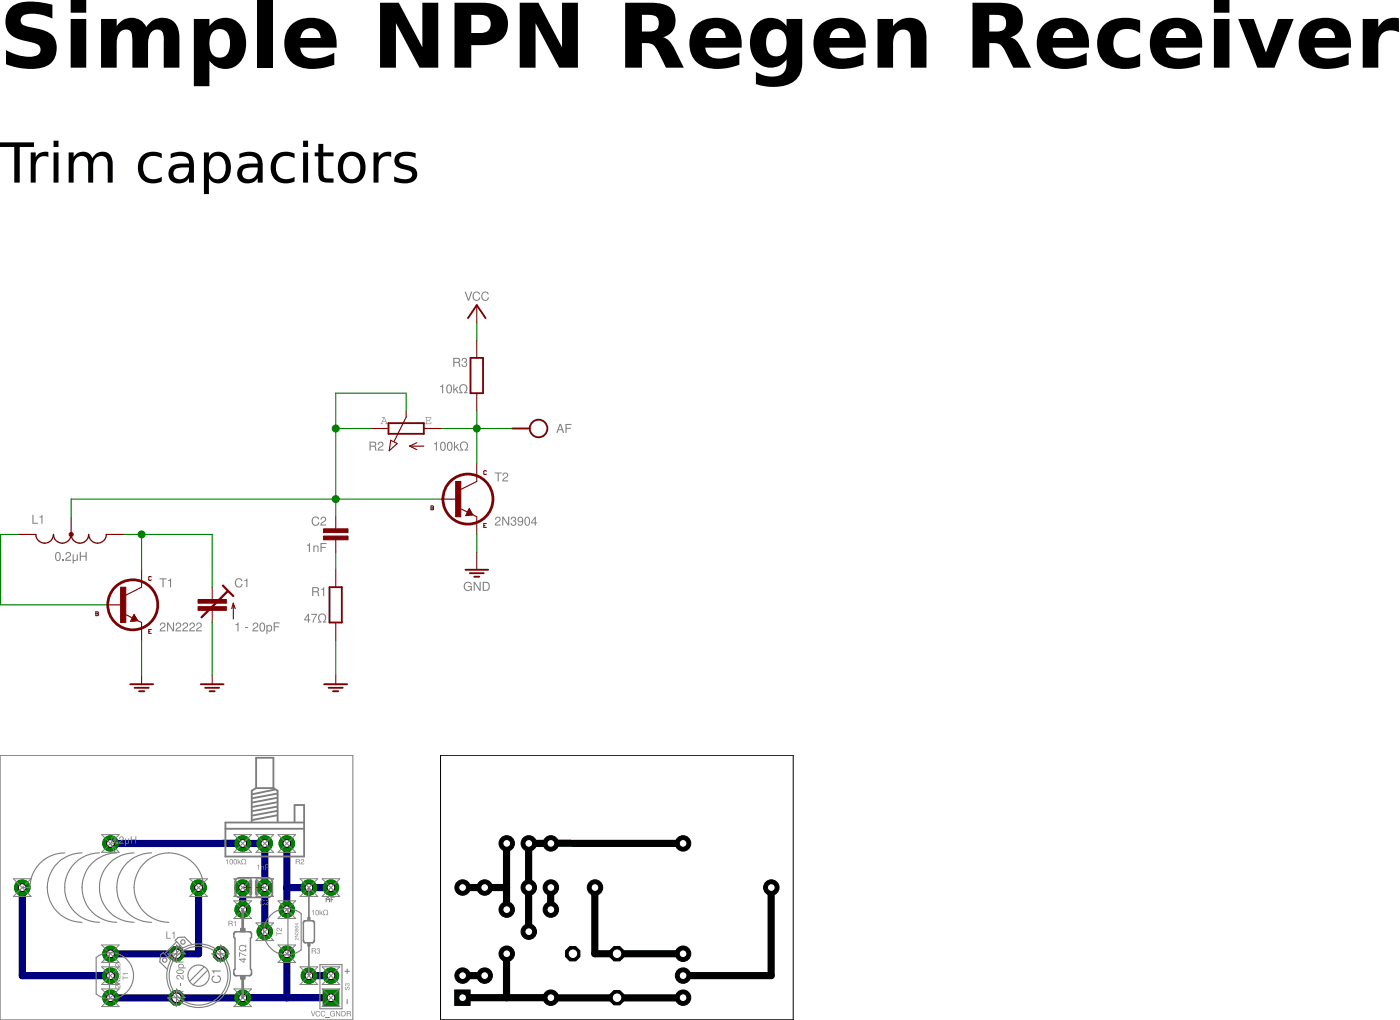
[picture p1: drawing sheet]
<?xml version="1.0" encoding="utf-8"?>
<!DOCTYPE eagle SYSTEM "eagle.dtd">
<eagle version="7.2.0">
<drawing>
<settings>
<setting alwaysvectorfont="no"/>
<setting verticaltext="up"/>
</settings>
<grid distance="0.05" unitdist="inch" unit="inch" style="lines" multiple="2" display="yes" altdistance="4" altunitdist="inch" altunit="inch"/>
<schematic xreflabel="%F%N/%S" xrefpart="/%S.%C%R">
<libraries>
<library name="t">
<symbols>
<symbol name="NPN">
<wire x1="2.54" y1="2.54" x2="0.0635" y2="1.30175" width="0.1524" layer="94"/>
<wire x1="1.4605" y1="-1.36525" x2="1.9685" y2="-2.25425" width="0.1524" layer="94"/>
<wire x1="1.9685" y1="-2.25425" x2="0.9525" y2="-2.38125" width="0.1524" layer="94"/>
<wire x1="0.9525" y1="-2.38125" x2="1.4605" y2="-1.36525" width="0.1524" layer="94"/>
<wire x1="2.54" y1="-2.54" x2="1.9685" y2="-2.25425" width="0.1524" layer="94"/>
<wire x1="1.9685" y1="-2.25425" x2="0.308" y2="-1.424" width="0.1524" layer="94"/>
<wire x1="1.2065" y1="-2.25425" x2="1.778" y2="-2.19075" width="0.3048" layer="94"/>
<wire x1="1.778" y1="-2.19075" x2="1.4605" y2="-1.61925" width="0.3048" layer="94"/>
<wire x1="1.4605" y1="-1.61925" x2="1.2065" y2="-2.12725" width="0.254" layer="94"/>
<wire x1="1.2065" y1="-2.12725" x2="1.5875" y2="-2.12725" width="0.254" layer="94"/>
<wire x1="1.5875" y1="-2.12725" x2="1.4605" y2="-1.87325" width="0.254" layer="94"/>
<text x="5.08" y="2.54" size="1.27" layer="95" ratio="10">&gt;NAME</text>
<text x="5.08" y="-2.54" size="1.27" layer="96" ratio="10" align="top-left">&gt;VALUE</text>
<rectangle x1="-0.508" y1="-2.54" x2="0.254" y2="2.54" layer="94"/>
<pin name="B" x="-2.54" y="0" visible="off" length="short" direction="pas" swaplevel="1"/>
<pin name="E" x="2.54" y="-5.08" visible="off" length="short" direction="pas" swaplevel="3" rot="R90"/>
<pin name="C" x="2.54" y="5.08" visible="off" length="short" direction="pas" swaplevel="2" rot="R270"/>
<circle x="1.27" y="0" radius="3.5921" width="0.381" layer="94"/>
<text x="3.81" y="-3.81" size="0.6096" layer="94" font="vector" align="center">E</text>
<text x="3.81" y="3.81" size="0.6096" layer="94" font="vector" align="center">C</text>
<text x="-3.81" y="-1.27" size="0.6096" layer="94" font="vector" align="center">B</text>
</symbol>
</symbols>
<devicesets>
<deviceset name="2N2222" prefix="T">
<gates>
<gate name="G$1" symbol="NPN" x="-2.54" y="0"/>
</gates>
<devices>
<device name="" package="TO92">
<connects>
<connect gate="G$1" pin="B" pad="2"/>
<connect gate="G$1" pin="C" pad="1"/>
<connect gate="G$1" pin="E" pad="3"/>
</connects>
<technologies>
<technology name=""/>
</technologies>
</device>
<device name="-A" package="TO92-A">
<connects>
<connect gate="G$1" pin="B" pad="2"/>
<connect gate="G$1" pin="C" pad="1"/>
<connect gate="G$1" pin="E" pad="3"/>
</connects>
<technologies>
<technology name=""/>
</technologies>
</device>
</devices>
</deviceset>
<deviceset name="2N3904" prefix="T">
<gates>
<gate name="1" symbol="NPN" x="-2.54" y="0"/>
</gates>
<devices>
<device name="EBC" package="TO92-EBC">
<connects>
<connect gate="1" pin="B" pad="B"/>
<connect gate="1" pin="C" pad="C"/>
<connect gate="1" pin="E" pad="E"/>
</connects>
<technologies>
<technology name=""/>
</technologies>
</device>
<device name="-A" package="TO92-EBC-A">
<connects>
<connect gate="1" pin="B" pad="B"/>
<connect gate="1" pin="C" pad="C"/>
<connect gate="1" pin="E" pad="E"/>
</connects>
<technologies>
<technology name=""/>
</technologies>
</device>
</devices>
</deviceset>
</devicesets>
</library>
<library name="l">
<symbols>
<symbol name="L-H-TAPM">
<wire x1="-2.54" y1="0" x2="-1.27" y2="-1.27" width="0.1778" layer="94" curve="90"/>
<wire x1="-2.54" y1="0" x2="-3.81" y2="-1.27" width="0.1778" layer="94" curve="-90"/>
<wire x1="-5.08" y1="0" x2="-3.81" y2="-1.27" width="0.1778" layer="94" curve="90"/>
<text x="-5.715" y="1.524" size="1.27" layer="95">&gt;NAME</text>
<pin name="2" x="7.62" y="0" visible="off" length="short" direction="pas" swaplevel="1" rot="R180"/>
<pin name="T" x="0" y="2.54" visible="off" length="short" direction="pas" rot="R270"/>
<circle x="0" y="0" radius="0.283978125" width="0.127" layer="94"/>
<wire x1="5.08" y1="0" x2="3.81" y2="-1.27" width="0.1778" layer="94" curve="-90"/>
<wire x1="2.54" y1="0" x2="3.81" y2="-1.27" width="0.1778" layer="94" curve="90"/>
<wire x1="2.54" y1="0" x2="1.27" y2="-1.27" width="0.1778" layer="94" curve="-90"/>
<wire x1="0" y1="0" x2="1.27" y2="-1.27" width="0.1778" layer="94" curve="90"/>
<wire x1="0" y1="0" x2="-1.27" y2="-1.27" width="0.1778" layer="94" curve="-90"/>
<text x="0" y="-2.54" size="1.27" layer="96" align="top-center">&gt;VALUE</text>
<pin name="3" x="-7.62" y="0" visible="off" length="short" direction="pas" swaplevel="1"/>
<circle x="0" y="0" radius="0.127" width="0.254" layer="94"/>
</symbol>
</symbols>
<devicesets>
<deviceset name="L-H-TAPM" prefix="L" uservalue="yes">
<gates>
<gate name="G$1" symbol="L-H-TAPM" x="0" y="0" addlevel="always"/>
</gates>
<devices>
<device name="-08/20V" package="L-08/20V-TAPM">
<connects>
<connect gate="G$1" pin="2" pad="2"/>
<connect gate="G$1" pin="3" pad="1"/>
<connect gate="G$1" pin="T" pad="T"/>
</connects>
<technologies>
<technology name=""/>
</technologies>
</device>
<device name="-10/10V" package="L-10/10V-TAPM">
<connects>
<connect gate="G$1" pin="2" pad="1"/>
<connect gate="G$1" pin="3" pad="2"/>
<connect gate="G$1" pin="T" pad="T"/>
</connects>
<technologies>
<technology name=""/>
</technologies>
</device>
</devices>
</deviceset>
</devicesets>
</library>
<library name="pad">
<symbols>
<symbol name="GND">
<wire x1="-1.651" y1="-1.27" x2="0" y2="-1.27" width="0.254" layer="94"/>
<pin name="GND" x="0" y="0" visible="off" length="point" direction="sup" rot="R270"/>
<wire x1="0" y1="-1.27" x2="1.651" y2="-1.27" width="0.254" layer="94"/>
<wire x1="-1.016" y1="-1.778" x2="1.016" y2="-1.778" width="0.254" layer="94"/>
<wire x1="-0.381" y1="-2.286" x2="0.381" y2="-2.286" width="0.254" layer="94"/>
<wire x1="0" y1="-1.27" x2="0" y2="0" width="0.1524" layer="94"/>
</symbol>
<symbol name="VCC2">
<wire x1="1.27" y1="0.635" x2="0" y2="2.54" width="0.254" layer="94"/>
<wire x1="0" y1="2.54" x2="-1.27" y2="0.635" width="0.254" layer="94"/>
<text x="0" y="3.175" size="1.27" layer="95" align="bottom-center">VCC</text>
<pin name="VCC" x="0" y="0" visible="off" length="short" direction="sup" rot="R90"/>
</symbol>
<symbol name="GND2">
<wire x1="-1.651" y1="-2.54" x2="1.651" y2="-2.54" width="0.254" layer="94"/>
<text x="0" y="-4.318" size="1.27" layer="95" align="top-center">GND</text>
<pin name="GND" x="0" y="0" visible="off" length="short" direction="sup" rot="R270"/>
<wire x1="-1.016" y1="-3.048" x2="1.016" y2="-3.048" width="0.254" layer="94"/>
<wire x1="-0.381" y1="-3.556" x2="0.381" y2="-3.556" width="0.254" layer="94"/>
</symbol>
<symbol name="HPORT">
<pin name="P$1" x="0" y="0" visible="off" length="point" direction="pas"/>
<wire x1="0" y1="0" x2="-2.54" y2="0" width="0.254" layer="94"/>
<circle x="-3.81" y="0" radius="1.27" width="0.254" layer="94"/>
<text x="-6.35" y="0" size="1.27" layer="95" align="center-right">&gt;NAME</text>
</symbol>
</symbols>
<devicesets>
<deviceset name="GND" prefix="S">
<gates>
<gate name="1" symbol="GND" x="0" y="0"/>
</gates>
<devices>
<device name="">
<technologies>
<technology name=""/>
</technologies>
</device>
</devices>
</deviceset>
<deviceset name="VCC_GND" prefix="S">
<gates>
<gate name="1" symbol="VCC2" x="0" y="2.54"/>
<gate name="2" symbol="GND2" x="0" y="-2.54"/>
</gates>
<devices>
<device name="R" package="SPAD+-">
<connects>
<connect gate="1" pin="VCC" pad="2"/>
<connect gate="2" pin="GND" pad="1"/>
</connects>
<technologies>
<technology name=""/>
</technologies>
</device>
<device name="L" package="SPAD-+">
<connects>
<connect gate="1" pin="VCC" pad="2"/>
<connect gate="2" pin="GND" pad="1"/>
</connects>
<technologies>
<technology name=""/>
</technologies>
</device>
<device name="PWR-L" package="PWR-L">
<connects>
<connect gate="1" pin="VCC" pad="2"/>
<connect gate="2" pin="GND" pad="1"/>
</connects>
<technologies>
<technology name=""/>
</technologies>
</device>
<device name="PWR-R" package="PWR-R">
<connects>
<connect gate="1" pin="VCC" pad="2"/>
<connect gate="2" pin="GND" pad="1"/>
</connects>
<technologies>
<technology name=""/>
</technologies>
</device>
</devices>
</deviceset>
<deviceset name="HPORT" prefix="J">
<gates>
<gate name="1" symbol="HPORT" x="0" y="0"/>
</gates>
<devices>
<device name="" package="SPAD">
<connects>
<connect gate="1" pin="P$1" pad="1"/>
</connects>
<technologies>
<technology name=""/>
</technologies>
</device>
</devices>
</deviceset>
</devicesets>
</library>
<library name="cap-trim">
<symbols>
<symbol name="CAP-TRIM">
<wire x1="0" y1="-2.54" x2="0" y2="-0.762" width="0.1524" layer="94"/>
<wire x1="0" y1="2.54" x2="0" y2="0.762" width="0.1524" layer="94"/>
<wire x1="1.524" y1="-1.778" x2="-2.286" y2="2.032" width="0.3048" layer="94"/>
<wire x1="-3.048" y1="1.27" x2="-2.286" y2="2.032" width="0.3048" layer="94"/>
<wire x1="-2.286" y1="2.032" x2="-1.524" y2="2.794" width="0.3048" layer="94"/>
<wire x1="-3.048" y1="-2.032" x2="-3.048" y2="0.254" width="0.1524" layer="94"/>
<wire x1="-3.048" y1="0.254" x2="-3.302" y2="-0.508" width="0.1524" layer="94"/>
<wire x1="-3.048" y1="0.254" x2="-2.794" y2="-0.508" width="0.1524" layer="94"/>
<text x="-3.175" y="2.54" size="1.27" layer="95" align="bottom-right">&gt;NAME</text>
<text x="-3.175" y="-2.54" size="1.27" layer="96" align="top-right">&gt;VALUE</text>
<rectangle x1="-2.032" y1="-0.762" x2="2.032" y2="-0.254" layer="94"/>
<rectangle x1="-2.032" y1="0.254" x2="2.032" y2="0.762" layer="94"/>
<pin name="E" x="0" y="2.54" visible="off" length="point" direction="pas" swaplevel="1" rot="R90"/>
<pin name="A" x="0" y="-2.54" visible="off" length="point" direction="pas" swaplevel="1" rot="R270"/>
</symbol>
</symbols>
<devicesets>
<deviceset name="C-TR-PH20127" prefix="C" uservalue="yes">
<gates>
<gate name="1" symbol="CAP-TRIM" x="0" y="0"/>
</gates>
<devices>
<device name="S" package="TRIM808">
<connects>
<connect gate="1" pin="A" pad="2"/>
<connect gate="1" pin="E" pad="1 3"/>
</connects>
<technologies>
<technology name=""/>
</technologies>
</device>
<device name="-45" package="TRIM808-45">
<connects>
<connect gate="1" pin="A" pad="2"/>
<connect gate="1" pin="E" pad="1 3"/>
</connects>
<technologies>
<technology name=""/>
</technologies>
</device>
<device name="-45-2P12" package="TRIM808-45">
<connects>
<connect gate="1" pin="A" pad="2"/>
<connect gate="1" pin="E" pad="1"/>
</connects>
<technologies>
<technology name=""/>
</technologies>
</device>
<device name="-45-2P21" package="TRIM808-45">
<connects>
<connect gate="1" pin="A" pad="1"/>
<connect gate="1" pin="E" pad="2"/>
</connects>
<technologies>
<technology name=""/>
</technologies>
</device>
<device name="-45-2P23" package="TRIM808-45">
<connects>
<connect gate="1" pin="A" pad="3"/>
<connect gate="1" pin="E" pad="2"/>
</connects>
<technologies>
<technology name=""/>
</technologies>
</device>
<device name="-45-2P32" package="TRIM808-45">
<connects>
<connect gate="1" pin="A" pad="3"/>
<connect gate="1" pin="E" pad="2"/>
</connects>
<technologies>
<technology name=""/>
</technologies>
</device>
<device name="GFX" package="TRIM808-GFX">
<connects>
<connect gate="1" pin="A" pad="1 3"/>
<connect gate="1" pin="E" pad="2"/>
</connects>
<technologies>
<technology name=""/>
</technologies>
</device>
<device name="GFX45" package="TRIM808-GFX45">
<connects>
<connect gate="1" pin="A" pad="1 3"/>
<connect gate="1" pin="E" pad="2"/>
</connects>
<technologies>
<technology name=""/>
</technologies>
</device>
<device name="" package="TRIM-2222-808">
<connects>
<connect gate="1" pin="A" pad="1 3"/>
<connect gate="1" pin="E" pad="2" route="any"/>
</connects>
<technologies>
<technology name=""/>
</technologies>
</device>
<device name="2222-808-2PIN" package="TRIM-2222-808">
<connects>
<connect gate="1" pin="A" pad="1"/>
<connect gate="1" pin="E" pad="2"/>
</connects>
<technologies>
<technology name=""/>
</technologies>
</device>
<device name="2222-808-2PINB" package="TRIM-2222-808">
<connects>
<connect gate="1" pin="A" pad="3"/>
<connect gate="1" pin="E" pad="2"/>
</connects>
<technologies>
<technology name=""/>
</technologies>
</device>
<device name="2222-808-45" package="TRIM-2222-808-45">
<connects>
<connect gate="1" pin="A" pad="2"/>
<connect gate="1" pin="E" pad="1 3"/>
</connects>
<technologies>
<technology name=""/>
</technologies>
</device>
<device name="2222-808-45-2PIN" package="TRIM-2222-808-45">
<connects>
<connect gate="1" pin="A" pad="2"/>
<connect gate="1" pin="E" pad="1"/>
</connects>
<technologies>
<technology name=""/>
</technologies>
</device>
<device name="2222-808-45-2PINB" package="TRIM-2222-808-45">
<connects>
<connect gate="1" pin="A" pad="2"/>
<connect gate="1" pin="E" pad="1"/>
</connects>
<technologies>
<technology name=""/>
</technologies>
</device>
<device name="-TZ03" package="CTRIMTZ03">
<connects>
<connect gate="1" pin="A" pad="1"/>
<connect gate="1" pin="E" pad="2"/>
</connects>
<technologies>
<technology name=""/>
</technologies>
</device>
</devices>
</deviceset>
</devicesets>
</library>
<library name="c">
<symbols>
<symbol name="C">
<text x="-1.27" y="1.27" size="1.27" layer="95" align="bottom-right">&gt;NAME</text>
<text x="-1.27" y="-1.27" size="1.27" layer="96" align="top-right">&gt;VALUE</text>
<pin name="1" x="0" y="2.54" visible="off" length="point" direction="pas" swaplevel="1" rot="R270"/>
<pin name="2" x="0" y="-2.54" visible="off" length="point" direction="pas" swaplevel="1" rot="R90"/>
<wire x1="0" y1="-2.54" x2="0" y2="-0.762" width="0.1524" layer="94"/>
<wire x1="0" y1="2.54" x2="0" y2="0.762" width="0.1524" layer="94"/>
<rectangle x1="-1.778" y1="-0.762" x2="1.778" y2="-0.254" layer="94"/>
<rectangle x1="-1.778" y1="0.254" x2="1.778" y2="0.762" layer="94"/>
</symbol>
</symbols>
<devicesets>
<deviceset name="C" prefix="C" uservalue="yes">
<gates>
<gate name="1" symbol="C" x="0" y="0"/>
</gates>
<devices>
<device name="025-024X044" package="C025-024X044">
<connects>
<connect gate="1" pin="1" pad="1"/>
<connect gate="1" pin="2" pad="2"/>
</connects>
<technologies>
<technology name=""/>
</technologies>
</device>
<device name="025-025X050" package="C025-025X050">
<connects>
<connect gate="1" pin="1" pad="1"/>
<connect gate="1" pin="2" pad="2"/>
</connects>
<technologies>
<technology name=""/>
</technologies>
</device>
<device name="025-030X050" package="C025-030X050">
<connects>
<connect gate="1" pin="1" pad="1"/>
<connect gate="1" pin="2" pad="2"/>
</connects>
<technologies>
<technology name=""/>
</technologies>
</device>
<device name="025-040X050" package="C025-040X050">
<connects>
<connect gate="1" pin="1" pad="1"/>
<connect gate="1" pin="2" pad="2"/>
</connects>
<technologies>
<technology name=""/>
</technologies>
</device>
<device name="025-050X050" package="C025-050X050">
<connects>
<connect gate="1" pin="1" pad="1"/>
<connect gate="1" pin="2" pad="2"/>
</connects>
<technologies>
<technology name=""/>
</technologies>
</device>
<device name="025-060X050" package="C025-060X050">
<connects>
<connect gate="1" pin="1" pad="1"/>
<connect gate="1" pin="2" pad="2"/>
</connects>
<technologies>
<technology name=""/>
</technologies>
</device>
<device name="050-024X044" package="C050-024X044">
<connects>
<connect gate="1" pin="1" pad="1"/>
<connect gate="1" pin="2" pad="2"/>
</connects>
<technologies>
<technology name=""/>
</technologies>
</device>
<device name="050-025X075" package="C050-025X075">
<connects>
<connect gate="1" pin="1" pad="1"/>
<connect gate="1" pin="2" pad="2"/>
</connects>
<technologies>
<technology name=""/>
</technologies>
</device>
<device name="050-045X075" package="C050-045X075">
<connects>
<connect gate="1" pin="1" pad="1"/>
<connect gate="1" pin="2" pad="2"/>
</connects>
<technologies>
<technology name=""/>
</technologies>
</device>
<device name="050-030X075" package="C050-030X075">
<connects>
<connect gate="1" pin="1" pad="1"/>
<connect gate="1" pin="2" pad="2"/>
</connects>
<technologies>
<technology name=""/>
</technologies>
</device>
<device name="050-050X075" package="C050-050X075">
<connects>
<connect gate="1" pin="1" pad="1"/>
<connect gate="1" pin="2" pad="2"/>
</connects>
<technologies>
<technology name=""/>
</technologies>
</device>
<device name="050-055X075" package="C050-055X075">
<connects>
<connect gate="1" pin="1" pad="1"/>
<connect gate="1" pin="2" pad="2"/>
</connects>
<technologies>
<technology name=""/>
</technologies>
</device>
<device name="050-075X075" package="C050-075X075">
<connects>
<connect gate="1" pin="1" pad="1"/>
<connect gate="1" pin="2" pad="2"/>
</connects>
<technologies>
<technology name=""/>
</technologies>
</device>
<device name="075-032X103" package="C075-032X103">
<connects>
<connect gate="1" pin="1" pad="1"/>
<connect gate="1" pin="2" pad="2"/>
</connects>
<technologies>
<technology name=""/>
</technologies>
</device>
<device name="075-042X103" package="C075-042X103">
<connects>
<connect gate="1" pin="1" pad="1"/>
<connect gate="1" pin="2" pad="2"/>
</connects>
<technologies>
<technology name=""/>
</technologies>
</device>
<device name="075-052X106" package="C075-052X106">
<connects>
<connect gate="1" pin="1" pad="1"/>
<connect gate="1" pin="2" pad="2"/>
</connects>
<technologies>
<technology name=""/>
</technologies>
</device>
<device name="102-043X133" package="C102-043X133">
<connects>
<connect gate="1" pin="1" pad="1"/>
<connect gate="1" pin="2" pad="2"/>
</connects>
<technologies>
<technology name=""/>
</technologies>
</device>
<device name="102-054X133" package="C102-054X133">
<connects>
<connect gate="1" pin="1" pad="1"/>
<connect gate="1" pin="2" pad="2"/>
</connects>
<technologies>
<technology name=""/>
</technologies>
</device>
<device name="102-064X133" package="C102-064X133">
<connects>
<connect gate="1" pin="1" pad="1"/>
<connect gate="1" pin="2" pad="2"/>
</connects>
<technologies>
<technology name=""/>
</technologies>
</device>
<device name="150-054X183" package="C150-054X183">
<connects>
<connect gate="1" pin="1" pad="1"/>
<connect gate="1" pin="2" pad="2"/>
</connects>
<technologies>
<technology name=""/>
</technologies>
</device>
<device name="150-064X183" package="C150-064X183">
<connects>
<connect gate="1" pin="1" pad="1"/>
<connect gate="1" pin="2" pad="2"/>
</connects>
<technologies>
<technology name=""/>
</technologies>
</device>
<device name="150-072X183" package="C150-072X183">
<connects>
<connect gate="1" pin="1" pad="1"/>
<connect gate="1" pin="2" pad="2"/>
</connects>
<technologies>
<technology name=""/>
</technologies>
</device>
<device name="150-084X183" package="C150-084X183">
<connects>
<connect gate="1" pin="1" pad="1"/>
<connect gate="1" pin="2" pad="2"/>
</connects>
<technologies>
<technology name=""/>
</technologies>
</device>
<device name="150-091X182" package="C150-091X182">
<connects>
<connect gate="1" pin="1" pad="1"/>
<connect gate="1" pin="2" pad="2"/>
</connects>
<technologies>
<technology name=""/>
</technologies>
</device>
<device name="050-035X075" package="C050-035X075">
<connects>
<connect gate="1" pin="1" pad="1"/>
<connect gate="1" pin="2" pad="2"/>
</connects>
<technologies>
<technology name=""/>
</technologies>
</device>
<device name="075-063X106" package="C075-063X106">
<connects>
<connect gate="1" pin="1" pad="1"/>
<connect gate="1" pin="2" pad="2"/>
</connects>
<technologies>
<technology name=""/>
</technologies>
</device>
<device name="025-020X036" package="C025-020X036">
<connects>
<connect gate="1" pin="1" pad="1"/>
<connect gate="1" pin="2" pad="2"/>
</connects>
<technologies>
<technology name=""/>
</technologies>
</device>
<device name="050-020X036" package="C050-020X036">
<connects>
<connect gate="1" pin="1" pad="1"/>
<connect gate="1" pin="2" pad="2"/>
</connects>
<technologies>
<technology name=""/>
</technologies>
</device>
<device name="025-015X024" package="C025-015X024">
<connects>
<connect gate="1" pin="1" pad="1"/>
<connect gate="1" pin="2" pad="2"/>
</connects>
<technologies>
<technology name=""/>
</technologies>
</device>
<device name="025-025X060" package="C050-025X060">
<connects>
<connect gate="1" pin="1" pad="1"/>
<connect gate="1" pin="2" pad="2"/>
</connects>
<technologies>
<technology name=""/>
</technologies>
</device>
<device name="050-024X044/V" package="C050-024X044/V">
<connects>
<connect gate="1" pin="1" pad="1"/>
<connect gate="1" pin="2" pad="2"/>
</connects>
<technologies>
<technology name=""/>
</technologies>
</device>
<device name="050-025X075/V" package="C050-025X075/V">
<connects>
<connect gate="1" pin="1" pad="1"/>
<connect gate="1" pin="2" pad="2"/>
</connects>
<technologies>
<technology name=""/>
</technologies>
</device>
<device name="050-020X036/V" package="C050-020X036/V">
<connects>
<connect gate="1" pin="1" pad="1"/>
<connect gate="1" pin="2" pad="2"/>
</connects>
<technologies>
<technology name=""/>
</technologies>
</device>
<device name="050-020X044/V" package="C050-020X044/V">
<connects>
<connect gate="1" pin="1" pad="1"/>
<connect gate="1" pin="2" pad="2"/>
</connects>
<technologies>
<technology name=""/>
</technologies>
</device>
<device name="050-020X044" package="C050-020X044">
<connects>
<connect gate="1" pin="1" pad="1"/>
<connect gate="1" pin="2" pad="2"/>
</connects>
<technologies>
<technology name=""/>
</technologies>
</device>
<device name="0204/10" package="0204/10">
<connects>
<connect gate="1" pin="1" pad="1"/>
<connect gate="1" pin="2" pad="2"/>
</connects>
<technologies>
<technology name=""/>
</technologies>
</device>
<device name="0204/10-V" package="0204/10-V">
<connects>
<connect gate="1" pin="1" pad="1"/>
<connect gate="1" pin="2" pad="2"/>
</connects>
<technologies>
<technology name=""/>
</technologies>
</device>
<device name="075-020X044" package="C075-020X044">
<connects>
<connect gate="1" pin="1" pad="1"/>
<connect gate="1" pin="2" pad="2"/>
</connects>
<technologies>
<technology name=""/>
</technologies>
</device>
<device name="075-020X044/V" package="C075-020X044/V">
<connects>
<connect gate="1" pin="1" pad="1"/>
<connect gate="1" pin="2" pad="2"/>
</connects>
<technologies>
<technology name=""/>
</technologies>
</device>
</devices>
</deviceset>
</devicesets>
</library>
<library name="r">
<symbols>
<symbol name="R">
<pin name="2" x="0" y="5.08" visible="off" length="short" direction="pas" swaplevel="1" rot="R270"/>
<pin name="1" x="0" y="-5.08" visible="off" length="short" direction="pas" swaplevel="1" rot="R90"/>
<wire x1="0.889" y1="-2.54" x2="0.889" y2="2.54" width="0.254" layer="94"/>
<wire x1="-0.889" y1="2.54" x2="-0.889" y2="-2.54" width="0.254" layer="94"/>
<wire x1="0.889" y1="2.54" x2="-0.889" y2="2.54" width="0.254" layer="94"/>
<wire x1="0.889" y1="-2.54" x2="-0.889" y2="-2.54" width="0.254" layer="94"/>
<text x="-1.27" y="1.27" size="1.27" layer="95" align="bottom-right">&gt;NAME</text>
<text x="-1.27" y="-1.27" size="1.27" layer="96" align="top-right">&gt;VALUE</text>
</symbol>
<symbol name="POT-H">
<wire x1="-2.54" y1="0.762" x2="2.54" y2="0.762" width="0.254" layer="94"/>
<wire x1="2.54" y1="-0.762" x2="-2.54" y2="-0.762" width="0.254" layer="94"/>
<wire x1="0" y1="-2.54" x2="0" y2="-1.651" width="0.1524" layer="94"/>
<wire x1="-2.54" y1="-0.762" x2="-2.54" y2="0.762" width="0.254" layer="94"/>
<wire x1="2.54" y1="0.762" x2="2.54" y2="-0.762" width="0.254" layer="94"/>
<wire x1="2.54" y1="2.54" x2="0.508" y2="2.54" width="0.1524" layer="94"/>
<wire x1="0.508" y1="2.54" x2="1.524" y2="3.048" width="0.1524" layer="94"/>
<wire x1="0.508" y1="2.54" x2="1.524" y2="2.032" width="0.1524" layer="94"/>
<text x="-3.175" y="1.905" size="1.27" layer="95" align="bottom-right">&gt;NAME</text>
<text x="3.81" y="1.905" size="1.27" layer="96">&gt;VALUE</text>
<pin name="A" x="5.08" y="0" visible="off" length="short" direction="pas" rot="R180"/>
<pin name="E" x="-5.08" y="0" visible="off" length="short" direction="pas"/>
<pin name="S" x="0" y="-2.54" visible="off" length="point" direction="pas" rot="R90"/>
<wire x1="0" y1="-1.651" x2="-1.7526" y2="1.8796" width="0.1524" layer="94"/>
<wire x1="-1.2939" y1="2.1597" x2="-2.4495" y2="3.1989" width="0.1524" layer="94"/>
<wire x1="-2.4495" y1="3.1989" x2="-2.2352" y2="1.7018" width="0.1524" layer="94"/>
<wire x1="-1.2939" y1="2.1597" x2="-2.2352" y2="1.7018" width="0.1524" layer="94"/>
<text x="-3.175" y="-1.27" size="1.27" layer="97" font="fixed" rot="MR0" align="center">A</text>
<text x="3.175" y="-1.27" size="1.27" layer="97" font="fixed" rot="MR180" align="center">E</text>
</symbol>
</symbols>
<devicesets>
<deviceset name="R" prefix="R" uservalue="yes">
<gates>
<gate name="1" symbol="R" x="0" y="0"/>
</gates>
<devices>
<device name="0204/5" package="0204/5">
<connects>
<connect gate="1" pin="1" pad="2"/>
<connect gate="1" pin="2" pad="1"/>
</connects>
<technologies>
<technology name=""/>
</technologies>
</device>
<device name="0204/7" package="0204/7">
<connects>
<connect gate="1" pin="1" pad="2"/>
<connect gate="1" pin="2" pad="1"/>
</connects>
<technologies>
<technology name=""/>
</technologies>
</device>
<device name="0204V" package="0204V">
<connects>
<connect gate="1" pin="1" pad="2"/>
<connect gate="1" pin="2" pad="1"/>
</connects>
<technologies>
<technology name=""/>
</technologies>
</device>
<device name="0207/10" package="0207/10">
<connects>
<connect gate="1" pin="1" pad="2"/>
<connect gate="1" pin="2" pad="1"/>
</connects>
<technologies>
<technology name=""/>
</technologies>
</device>
<device name="0207/12" package="0207/12">
<connects>
<connect gate="1" pin="1" pad="2"/>
<connect gate="1" pin="2" pad="1"/>
</connects>
<technologies>
<technology name=""/>
</technologies>
</device>
<device name="0207/15" package="0207/15">
<connects>
<connect gate="1" pin="1" pad="2"/>
<connect gate="1" pin="2" pad="1"/>
</connects>
<technologies>
<technology name=""/>
</technologies>
</device>
<device name="0207/2V" package="0207/2V">
<connects>
<connect gate="1" pin="1" pad="2"/>
<connect gate="1" pin="2" pad="1"/>
</connects>
<technologies>
<technology name=""/>
</technologies>
</device>
<device name="0207/5V" package="0207/5V">
<connects>
<connect gate="1" pin="1" pad="2"/>
<connect gate="1" pin="2" pad="1"/>
</connects>
<technologies>
<technology name=""/>
</technologies>
</device>
<device name="0207/7" package="0207/7">
<connects>
<connect gate="1" pin="1" pad="2"/>
<connect gate="1" pin="2" pad="1"/>
</connects>
<technologies>
<technology name=""/>
</technologies>
</device>
<device name="0204/10" package="0204/10">
<connects>
<connect gate="1" pin="1" pad="2"/>
<connect gate="1" pin="2" pad="1"/>
</connects>
<technologies>
<technology name=""/>
</technologies>
</device>
<device name="0204/12" package="0204/12">
<connects>
<connect gate="1" pin="1" pad="2"/>
<connect gate="1" pin="2" pad="1"/>
</connects>
<technologies>
<technology name=""/>
</technologies>
</device>
<device name="0204/15" package="0204/15">
<connects>
<connect gate="1" pin="1" pad="2"/>
<connect gate="1" pin="2" pad="1"/>
</connects>
<technologies>
<technology name=""/>
</technologies>
</device>
<device name="0204/2V" package="0204/2V">
<connects>
<connect gate="1" pin="1" pad="2"/>
<connect gate="1" pin="2" pad="1"/>
</connects>
<technologies>
<technology name=""/>
</technologies>
</device>
<device name="0202/2V" package="0202/2V">
<connects>
<connect gate="1" pin="1" pad="2"/>
<connect gate="1" pin="2" pad="1"/>
</connects>
<technologies>
<technology name=""/>
</technologies>
</device>
<device name="0202/5" package="0202/5">
<connects>
<connect gate="1" pin="1" pad="2"/>
<connect gate="1" pin="2" pad="1"/>
</connects>
<technologies>
<technology name=""/>
</technologies>
</device>
<device name="0202/7" package="0202/7">
<connects>
<connect gate="1" pin="1" pad="2"/>
<connect gate="1" pin="2" pad="1"/>
</connects>
<technologies>
<technology name=""/>
</technologies>
</device>
<device name="0202/10" package="0202/10">
<connects>
<connect gate="1" pin="1" pad="2"/>
<connect gate="1" pin="2" pad="1"/>
</connects>
<technologies>
<technology name=""/>
</technologies>
</device>
<device name="0202V" package="0202V">
<connects>
<connect gate="1" pin="1" pad="2"/>
<connect gate="1" pin="2" pad="1"/>
</connects>
<technologies>
<technology name=""/>
</technologies>
</device>
<device name="0202/12" package="0202/12">
<connects>
<connect gate="1" pin="1" pad="2"/>
<connect gate="1" pin="2" pad="1"/>
</connects>
<technologies>
<technology name=""/>
</technologies>
</device>
<device name="0202/15" package="0202/15">
<connects>
<connect gate="1" pin="1" pad="2"/>
<connect gate="1" pin="2" pad="1"/>
</connects>
<technologies>
<technology name=""/>
</technologies>
</device>
<device name="0202/7-V" package="0202/7-V">
<connects>
<connect gate="1" pin="1" pad="2"/>
<connect gate="1" pin="2" pad="1"/>
</connects>
<technologies>
<technology name=""/>
</technologies>
</device>
<device name="0202/5-V" package="0202/5-V">
<connects>
<connect gate="1" pin="1" pad="2"/>
<connect gate="1" pin="2" pad="1"/>
</connects>
<technologies>
<technology name=""/>
</technologies>
</device>
<device name="0202/10-V" package="0202/10-V">
<connects>
<connect gate="1" pin="1" pad="2"/>
<connect gate="1" pin="2" pad="1"/>
</connects>
<technologies>
<technology name=""/>
</technologies>
</device>
<device name="0204/7-V" package="0204/7-V">
<connects>
<connect gate="1" pin="1" pad="2"/>
<connect gate="1" pin="2" pad="1"/>
</connects>
<technologies>
<technology name=""/>
</technologies>
</device>
<device name="0204/10-V" package="0204/10-V">
<connects>
<connect gate="1" pin="1" pad="2"/>
<connect gate="1" pin="2" pad="1"/>
</connects>
<technologies>
<technology name=""/>
</technologies>
</device>
<device name="0204/12-V" package="0204/12-V">
<connects>
<connect gate="1" pin="1" pad="2"/>
<connect gate="1" pin="2" pad="1"/>
</connects>
<technologies>
<technology name=""/>
</technologies>
</device>
<device name="0204/15-V" package="0204/15-V">
<connects>
<connect gate="1" pin="1" pad="2"/>
<connect gate="1" pin="2" pad="1"/>
</connects>
<technologies>
<technology name=""/>
</technologies>
</device>
<device name="0204/2" package="0204/2">
<connects>
<connect gate="1" pin="1" pad="2"/>
<connect gate="1" pin="2" pad="1"/>
</connects>
<technologies>
<technology name=""/>
</technologies>
</device>
<device name="0202/12-V" package="0202/12-V">
<connects>
<connect gate="1" pin="1" pad="2"/>
<connect gate="1" pin="2" pad="1"/>
</connects>
<technologies>
<technology name=""/>
</technologies>
</device>
<device name="0202/2" package="0202/2">
<connects>
<connect gate="1" pin="1" pad="2"/>
<connect gate="1" pin="2" pad="1"/>
</connects>
<technologies>
<technology name=""/>
</technologies>
</device>
<device name="0204/2.54" package="0204/2.54">
<connects>
<connect gate="1" pin="1" pad="2"/>
<connect gate="1" pin="2" pad="1"/>
</connects>
<technologies>
<technology name=""/>
</technologies>
</device>
</devices>
</deviceset>
<deviceset name="POT-H">
<gates>
<gate name="1" symbol="POT-H" x="0" y="0"/>
</gates>
<devices>
<device name="" package="POT">
<connects>
<connect gate="1" pin="A" pad="A"/>
<connect gate="1" pin="E" pad="E"/>
<connect gate="1" pin="S" pad="S"/>
</connects>
<technologies>
<technology name=""/>
</technologies>
</device>
</devices>
</deviceset>
</devicesets>
</library>
</libraries>
<attributes>
</attributes>
<variantdefs>
</variantdefs>
<classes>
<class number="0" name="default" width="0.08128125" drill="0">
</class>
</classes>
<parts>
<part name="T1" library="t" deviceset="2N2222" device=""/>
<part name="L1" library="l" deviceset="L-H-TAPM" device="-08/20V" value="0.2μH"/>
<part name="S1" library="pad" deviceset="GND" device=""/>
<part name="C1" library="cap-trim" deviceset="C-TR-PH20127" device="2222-808-2PINB" value="1 - 20pF"/>
<part name="C2" library="c" deviceset="C" device="025-024X044" value="1nF"/>
<part name="R1" library="r" deviceset="R" device="0204/10-V" value="47Ω"/>
<part name="R2" library="r" deviceset="POT-H" device="" value="100kΩ"/>
<part name="T2" library="t" deviceset="2N3904" device="-A" value="2N3904"/>
<part name="S2" library="pad" deviceset="GND" device=""/>
<part name="R3" library="r" deviceset="R" device="0202/10-V" value="10kΩ"/>
<part name="S3" library="pad" deviceset="VCC_GND" device="R" value="VCC_GNDR"/>
<part name="S4" library="pad" deviceset="GND" device=""/>
<part name="AF" library="pad" deviceset="HPORT" device=""/>
</parts>
<sheets>
<sheet>
<plain>
</plain>
<instances>
<instance part="T1" gate="G$1" x="25.4" y="15.24"/>
<instance part="L1" gate="G$1" x="17.78" y="25.4"/>
<instance part="S1" gate="1" x="27.94" y="5.08"/>
<instance part="C1" gate="1" x="38.1" y="15.24" rot="MR0"/>
<instance part="C2" gate="1" x="55.88" y="25.4"/>
<instance part="R1" gate="1" x="55.88" y="15.24"/>
<instance part="R2" gate="1" x="66.04" y="40.64" rot="MR180"/>
<instance part="T2" gate="1" x="73.66" y="30.48"/>
<instance part="S2" gate="1" x="38.1" y="5.08"/>
<instance part="R3" gate="1" x="76.2" y="48.26"/>
<instance part="S3" gate="1" x="76.2" y="55.88"/>
<instance part="S3" gate="2" x="76.2" y="22.86"/>
<instance part="S4" gate="1" x="55.88" y="5.08"/>
<instance part="AF" gate="1" x="81.28" y="40.64" rot="R180"/>
</instances>
<busses>
</busses>
<nets>
<net name="N$2" class="0">
<segment>
<wire x1="7.62" y1="15.24" x2="7.62" y2="25.4" width="0.1524" layer="91"/>
<pinref part="L1" gate="G$1" pin="3"/>
<wire x1="7.62" y1="25.4" x2="10.16" y2="25.4" width="0.1524" layer="91"/>
<pinref part="T1" gate="G$1" pin="B"/>
<wire x1="7.62" y1="15.24" x2="22.86" y2="15.24" width="0.1524" layer="91"/>
</segment>
</net>
<net name="GND" class="0">
<segment>
<pinref part="T1" gate="G$1" pin="E"/>
<pinref part="S1" gate="1" pin="GND"/>
<wire x1="27.94" y1="5.08" x2="27.94" y2="10.16" width="0.1524" layer="91"/>
</segment>
<segment>
<pinref part="C1" gate="1" pin="A"/>
<wire x1="38.1" y1="12.7" x2="38.1" y2="5.08" width="0.1524" layer="91"/>
<pinref part="S2" gate="1" pin="GND"/>
</segment>
<segment>
<pinref part="T2" gate="1" pin="E"/>
<pinref part="S3" gate="2" pin="GND"/>
<wire x1="76.2" y1="22.86" x2="76.2" y2="25.4" width="0.1524" layer="91"/>
</segment>
<segment>
<pinref part="R1" gate="1" pin="1"/>
<pinref part="S4" gate="1" pin="GND"/>
<wire x1="55.88" y1="5.08" x2="55.88" y2="10.16" width="0.1524" layer="91"/>
</segment>
</net>
<net name="N$3" class="0">
<segment>
<pinref part="C2" gate="1" pin="1"/>
<wire x1="55.88" y1="27.94" x2="55.88" y2="30.48" width="0.1524" layer="91"/>
<pinref part="L1" gate="G$1" pin="T"/>
<wire x1="55.88" y1="30.48" x2="55.88" y2="40.64" width="0.1524" layer="91"/>
<wire x1="55.88" y1="40.64" x2="55.88" y2="45.72" width="0.1524" layer="91"/>
<wire x1="17.78" y1="27.94" x2="17.78" y2="30.48" width="0.1524" layer="91"/>
<wire x1="17.78" y1="30.48" x2="55.88" y2="30.48" width="0.1524" layer="91"/>
<junction x="55.88" y="30.48"/>
<pinref part="T2" gate="1" pin="B"/>
<wire x1="55.88" y1="30.48" x2="71.12" y2="30.48" width="0.1524" layer="91"/>
<pinref part="R2" gate="1" pin="S"/>
<wire x1="55.88" y1="45.72" x2="66.04" y2="45.72" width="0.1524" layer="91"/>
<wire x1="66.04" y1="45.72" x2="66.04" y2="43.18" width="0.1524" layer="91"/>
<pinref part="R2" gate="1" pin="E"/>
<wire x1="60.96" y1="40.64" x2="55.88" y2="40.64" width="0.1524" layer="91"/>
<junction x="55.88" y="40.64"/>
</segment>
</net>
<net name="N$4" class="0">
<segment>
<pinref part="T1" gate="G$1" pin="C"/>
<pinref part="L1" gate="G$1" pin="2"/>
<wire x1="25.4" y1="25.4" x2="27.94" y2="25.4" width="0.1524" layer="91"/>
<wire x1="27.94" y1="25.4" x2="27.94" y2="20.32" width="0.1524" layer="91"/>
<pinref part="C1" gate="1" pin="E"/>
<wire x1="27.94" y1="25.4" x2="38.1" y2="25.4" width="0.1524" layer="91"/>
<wire x1="38.1" y1="25.4" x2="38.1" y2="17.78" width="0.1524" layer="91"/>
<junction x="27.94" y="25.4"/>
</segment>
</net>
<net name="N$1" class="0">
<segment>
<pinref part="C2" gate="1" pin="2"/>
<pinref part="R1" gate="1" pin="2"/>
<wire x1="55.88" y1="22.86" x2="55.88" y2="20.32" width="0.1524" layer="91"/>
</segment>
</net>
<net name="N$5" class="0">
<segment>
<pinref part="R3" gate="1" pin="1"/>
<pinref part="T2" gate="1" pin="C"/>
<wire x1="76.2" y1="35.56" x2="76.2" y2="40.64" width="0.1524" layer="91"/>
<pinref part="R2" gate="1" pin="A"/>
<wire x1="76.2" y1="40.64" x2="76.2" y2="43.18" width="0.1524" layer="91"/>
<wire x1="71.12" y1="40.64" x2="76.2" y2="40.64" width="0.1524" layer="91"/>
<junction x="76.2" y="40.64"/>
<pinref part="AF" gate="1" pin="P$1"/>
<wire x1="76.2" y1="40.64" x2="81.28" y2="40.64" width="0.1524" layer="91"/>
</segment>
</net>
<net name="VCC" class="0">
<segment>
<pinref part="R3" gate="1" pin="2"/>
<pinref part="S3" gate="1" pin="VCC"/>
<wire x1="76.2" y1="55.88" x2="76.2" y2="53.34" width="0.1524" layer="91"/>
</segment>
</net>
</nets>
</sheet>
</sheets>
</schematic>
</drawing>
</eagle>
